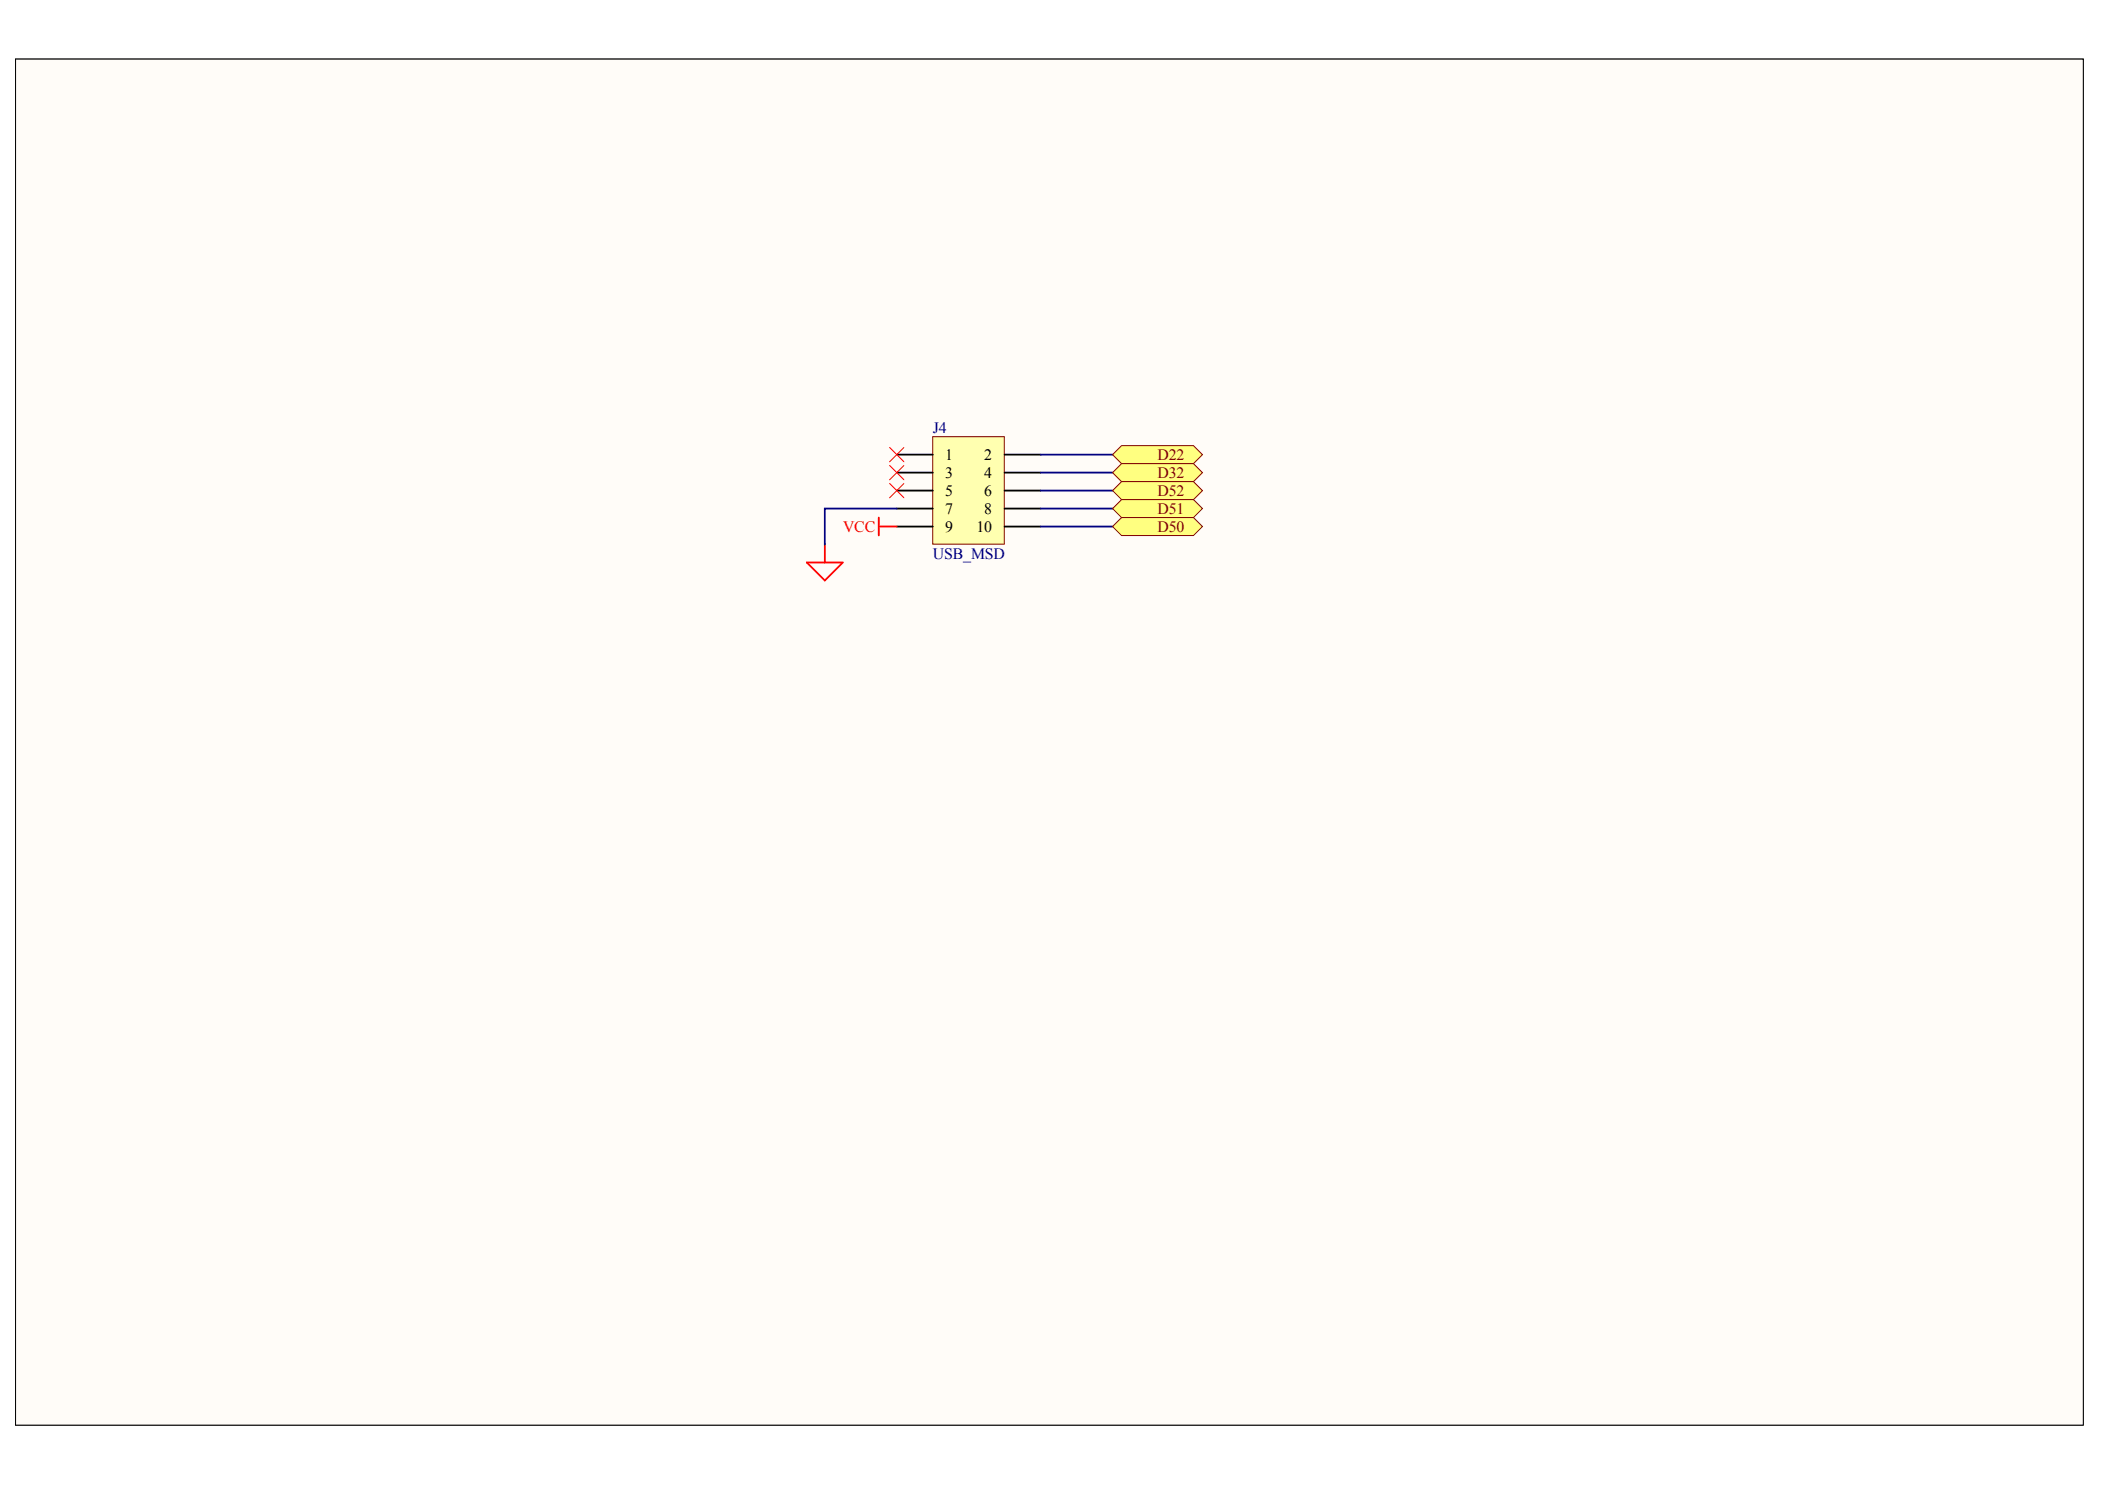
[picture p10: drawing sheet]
<svg xmlns="http://www.w3.org/2000/svg" width="297mm" height="210mm" viewBox="0 0 297 210" stroke-linecap="round" stroke-linejoin="round" font-family="sans-serif">
<path d="M2.2 8.3h291.8v192.7h-291.8z" fill="#fffcf8" stroke="#000" stroke-width=".14"/>
<path d="M131.6 61.6h10.1v15.2h-10.1z" fill="#ffffb0" stroke="#800000" stroke-width=".14"/>
<path d="M126.5 64.1h5.1M126.5 66.7h5.1M126.5 69.2h5.1M126.5 71.7h5.1M126.5 74.3h5.1M141.8 64.1h5M141.8 66.7h5M141.8 69.2h5M141.8 71.7h5M141.8 74.3h5" fill="none" stroke="#000" stroke-width=".25"/>
<path d="M125.5 63.1l2.1 2M125.5 65.7l2.1 2M125.5 68.2l2.1 2M127.6 63.1l-2.1 2M127.6 65.7l-2.1 2M127.6 68.2l-2.1 2" fill="none" stroke="#f00" stroke-width=".14"/>
<path d="M146.8 74.3h10.2M146.8 71.7h10.2M146.8 69.2h10.2M146.8 64.1h10.2M146.8 66.7h10.2" fill="none" stroke="#000080" stroke-width=".25"/>
<g fill="#ffff80" stroke="#800000" stroke-width=".14">
<path d="M157 64.1l1.3-1.2h10.1l1.3 1.2-1.3 1.3h-10.1z" fill-rule="evenodd"/>
<path d="M157 66.7l1.3-1.3h10.1l1.3 1.3-1.3 1.2h-10.1z" fill-rule="evenodd"/>
<path d="M157 69.2l1.3-1.3h10.1l1.3 1.3-1.3 1.3h-10.1z" fill-rule="evenodd"/>
<path d="M157 71.7l1.3-1.2h10.1l1.3 1.2-1.3 1.3h-10.1z" fill-rule="evenodd"/>
<path d="M157 74.3l1.3-1.3h10.1l1.3 1.3-1.3 1.2h-10.1z" fill-rule="evenodd"/>
</g>
<path d="M113.9 79.3h5l-2.5 2.6zM116.4 76.8v2.5M124 73v2.5M124 74.3h2.5" fill="none" stroke="#f00" stroke-width=".25"/>
<path d="M126.5 71.7h-10.1v5.1" fill="none" stroke="#000080" stroke-width=".25"/>
<g font-size="2.2" fill="#000080">
<text x="131.6" y="61">J4</text>
<text x="131.6" y="78.8">USB_MSD</text>
</g>
<g font-size="2.2">
<text x="133.4" y="64.9">1</text>
<text x="138.9" y="64.9">2</text>
<text x="133.4" y="67.4">3</text>
<text x="133.4" y="69.9">5</text>
<text x="138.9" y="67.4">4</text>
<text x="138.9" y="69.9">6</text>
<text x="133.4" y="72.5">7</text>
<text x="133.4" y="75">9</text>
<text x="137.8" y="75">10</text>
<text x="138.9" y="72.5">8</text>
</g>
<g font-size="2.2" fill="#800000">
<text x="163.3" y="64.9">D22</text>
<text x="163.3" y="67.4">D32</text>
<text x="163.3" y="69.9">D52</text>
<text x="163.3" y="72.5">D51</text>
<text x="163.3" y="75">D50</text>
</g>
<text font-size="2.2" fill="#f00" x="119" y="75">VCC</text>
</svg>
